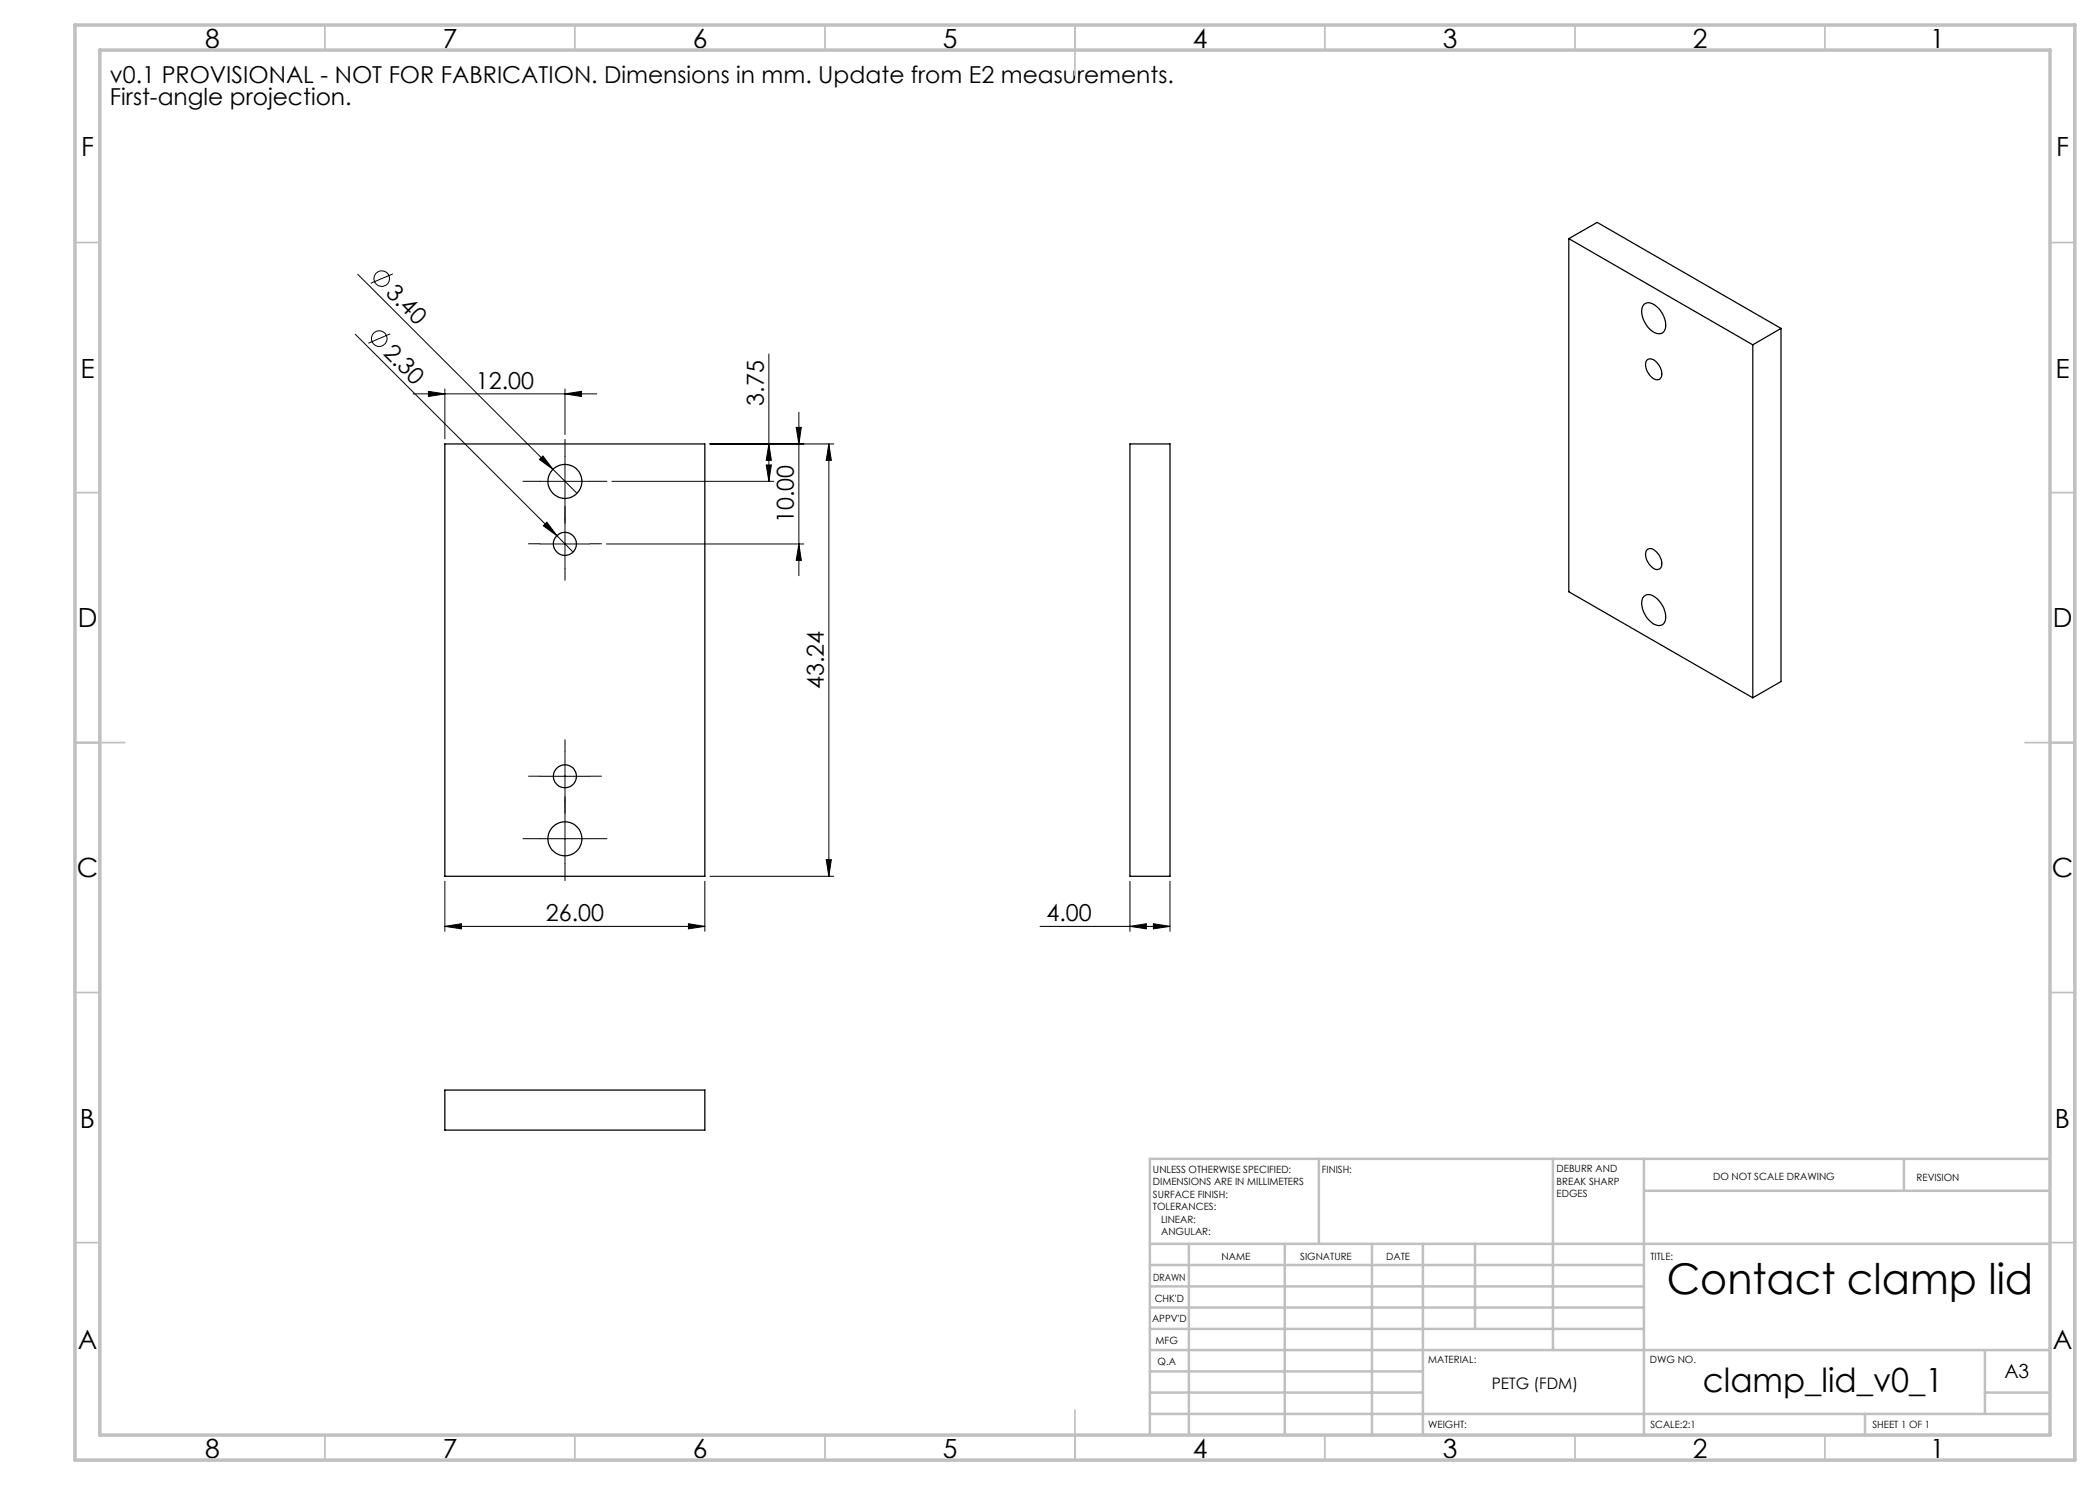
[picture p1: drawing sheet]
<svg xmlns="http://www.w3.org/2000/svg" width="420mm" height="297mm" viewBox="0 0 420 297" stroke-linecap="round" stroke-linejoin="round" font-family="sans-serif">
<g fill="none" stroke="#000" stroke-width=".2">
<path d="M71.5 54.9l39.1 39M78.6 54.8l-4.4 1.9M71 66.8l40.4 40.3M78 66.8l-4.3 1.8M82.6 78.8h36.7M85.7 78.3l3.3 .5-3.3 .5zM89 77.8v10M113 78.8l3.3-.5v1zM113 77.8v9.1M153.8 70.8v25.5M107.9 91.9l.7-.7 2 2.7zM108 96.3h10"/>
<path d="M110.6 93.9l4.8 4.8M113 91.3v10M122.4 96.3h32.4M142 88.8h24.8M153.2 93h1.1l-.5 3.3zM153.8 88.8l.5 3.3h-1.1zM159.2 85.5h1.1l-.5 3.3zM159.8 82.4v32.7M165.8 88.8l.5 3.3h-1.1zM165.8 88.8v86.5M108 108.8h10M108.7 105.2l.7-.7 2 2.6z"/>
<path d="M111.4 107.1l3.2 3.3M113 103.8v10M121.3 108.8h39.5M159.8 108.8l.5 3.3h-1.1zM108 155.3h10M113 150.2v10.1M89 176.2v10.1M108 167.7h10M113 162.8v10M141 176.2v10.1M142 175.3h24.8M165.2 171.9h1.1l-.5 3.4z"/>
<path d="M226 176.2v10.1M234 176.2v10.1M89 185.3l3.3-.6v1.1zM89 185.3h52M137.7 184.7l3.3 .6-3.3 .5zM208 185.3h26M226 185.3l3.3-.6v1.1zM230.7 184.7l3.3 .6-3.3 .5z"/>
<circle cx="76.3" cy="55.7" r="1.55"/>
<circle cx="75.9" cy="67.7" r="1.55"/>
</g>
<g fill="none" stroke="#000" stroke-width=".2" stroke-dasharray="15.2 1.3 1.3 1.3">
<path d="M108 96.3h-3.4M113 91.3v-3.4M118 96.3h3.4M108 108.8h-2.3M113 101.3v3.4M113 103.8v-2.3M113 113.8v2.3M118 108.8h2.3M108 155.2h-2.3M113 150.2v-2.3M118 155.2h2.3M108 167.7h-3.4"/>
<path d="M113 162.7v-3.4M113 172.7v3.4M113 160.2v2.3M118 167.7h3.4"/>
</g>
<g fill="none" stroke="#c0c0c0" stroke-width=".35">
<path d="M65 5v5M115 5v5M165 5v5M215 5v10M265 5v5M315 5v5M365 5v5M15 48.5h5M410 48.5h5M15 98.5h5M410 98.5h5M15 148.5h10"/>
<path d="M405 148.5h10M15 198.5h5M410 198.5h5M15 248.5h5M410 248.5h5M65 287v5M115 287v5M165 287v5M215 282v10M265 287v5M315 287v5M365 287v5"/>
</g>
<g fill="none" stroke="#c0c0c0" stroke-width=".5">
<path d="M263.8 231.8v17M310.6 231.8v38.2M328.8 231.8v55.2M328.8 238.2h81.2M380.8 231.8v6.4M410 231.8h-180v55.2M230 248.8h180M230 257.3h98.8M230 253h98.8M237.8 248.8v38.2M257 248.8v38.2M274.4 248.8v38.2"/>
<path d="M284.6 248.8v38.2M295 248.8v17M230 265.8h98.8M230 261.5h98.8M230 278.5h54.6M230 274.3h54.6M230 270h180M397 278.5h13M397 270v12.8M230 282.8h180M373 282.8v4.2"/>
</g>
<path d="M15 5h400v287h-400zM20 10h390v277h-390z" fill="none" stroke="#c0c0c0" stroke-width=".7"/>
<g fill="#000">
<path d="M107.9 91.9l.7-.7 2 2.7zM108.7 105.2l.7-.7 2 2.6z"/>
<path d="M113 78.8l3.3-.5v1zM85.7 78.3l3.3 .5-3.3 .5z"/>
<path d="M165.2 171.9h1.1l-.5 3.4zM165.8 88.8l.5 3.3h-1.1zM153.2 93h1.1l-.5 3.3zM153.8 88.8l.5 3.3h-1.1zM159.8 108.8l.5 3.3h-1.1zM159.2 85.5h1.1l-.5 3.3z"/>
<path d="M89 185.3l3.3-.6v1.1zM137.7 184.7l3.3 .6-3.3 .5zM226 185.3l3.3-.6v1.1zM230.7 184.7l3.3 .6-3.3 .5z"/>
</g>
<g fill="none" stroke="#000" stroke-width=".25">
<path d="M313.8 47.7l36.8 21.3M313.8 47.7v70.7l36.8 21.2M313.8 47.7l5.6-3.2 36.8 21.2M328.9 60.8a2.23 2.23 0 0 1 2.9 .9 4.1 4.1 0 0 1 1 4.6 1.84 1.84 0 0 1-2.7-.4 4.6 4.6 0 0 1-1.6-4.7zM329.5 71.9a1.64 1.64 0 0 1 2 .8 2.42 2.42 0 0 1 .5 3.1 1.59 1.59 0 0 1-2.1-.8 2.52 2.52 0 0 1-.4-3.1zM350.6 69v70.6M356.2 65.7l-5.6 3.3M356.2 65.7v70.6l-5.6 3.3M89 88.8h52v86.5h-52zM226 88.8h8v86.5h-8zM328.7 119.3a1.67 1.67 0 0 1 2.4 .2 4.6 4.6 0 0 1 1.8 4.9 1.53 1.53 0 0 1-2.5 .2 4.8 4.8 0 0 1-1.9-5zM329.3 110.1a1.25 1.25 0 0 1 2 .3 2.79 2.79 0 0 1 .8 3.2 1.21 1.21 0 0 1-1.9-.4 2.89 2.89 0 0 1-.9-3.1z"/>
<path d="M89 218h52v8h-52z"/>
<circle cx="113" cy="96.3" r="3.4"/>
<circle cx="113" cy="108.8" r="2.3"/>
<circle cx="113" cy="155.3" r="2.3"/>
<circle cx="113" cy="167.8" r="3.4"/>
</g>
<text font-size="8.5" x="333.3" y="258.8">Contact clamp lid</text>
<text font-size="6.7" x="340.6" y="278.4">clamp_lid_v0_1</text>
<g font-size="5.3">
<text x="41" y="9.5">8</text>
<text x="88.5" y="9.5">7</text>
<text x="138.5" y="9.5">6</text>
<text x="188.5" y="9.5">5</text>
<text x="238.5" y="9.5">4</text>
<text x="288.5" y="9.5">3</text>
<text x="338.5" y="9.5">2</text>
<text x="386" y="9.5">1</text>
<text x="16.2" y="31.3">F</text>
<text x="411.2" y="31.3">F</text>
<text x="16.1" y="75.5">E</text>
<text x="411.1" y="75.5">E</text>
<text x="15.5" y="125.5">D</text>
<text x="410.5" y="125.5">D</text>
<text x="15.4" y="175.5">C</text>
<text x="410.4" y="175.5">C</text>
<text x="16" y="225.5">B</text>
<text x="411" y="225.5">B</text>
<text x="15.5" y="269.8">A</text>
<text x="410.5" y="269.8">A</text>
<text x="41" y="291.5">8</text>
<text x="88.5" y="291.5">7</text>
<text x="138.5" y="291.5">6</text>
<text x="188.5" y="291.5">5</text>
<text x="238.5" y="291.5">4</text>
<text x="288.5" y="291.5">3</text>
<text x="338.5" y="291.5">2</text>
<text x="386" y="291.5">1</text>
</g>
<g font-size="4.7">
<text x="22" y="16.5">v0.1 PROVISIONAL - NOT FOR FABRICATION. Dimensions in mm. Update from E2 measurements.</text>
<text x="22" y="21">First-angle projection.</text>
<text x="77" y="58.7" transform="rotate(45 77 58.7)">3.40</text>
<text x="76.5" y="70.7" transform="rotate(45 76.5 70.7)">2.30</text>
<text x="95.2" y="77.7">12.00</text>
<text x="152.8" y="81.1" transform="rotate(-90 152.8 81.1)">3.75</text>
<text x="158.8" y="104.6" transform="rotate(-90 158.8 104.6)">10.00</text>
<text x="164.8" y="137.8" transform="rotate(-90 164.8 137.8)">43.24</text>
<text x="109.2" y="184.2">26.00</text>
<text x="209.3" y="184.2">4.00</text>
</g>
<text font-size="3.9" x="400.9" y="275.5">A3</text>
<text font-size="3.2" x="298.3" y="277.9">PETG (FDM)</text>
<g font-size="2">
<text x="230.6" y="234.6">UNLESS OTHERWISE SPECIFIED:</text>
<text x="230.6" y="237.1">DIMENSIONS ARE IN MILLIMETERS</text>
<text x="230.6" y="239.6">SURFACE FINISH:</text>
<text x="264.4" y="234.6">FINISH:</text>
<text x="311.3" y="234.5">DEBURR AND</text>
<text x="311.3" y="237">BREAK SHARP</text>
<text x="311.3" y="239.5">EDGES</text>
<text x="342.6" y="236">DO NOT SCALE DRAWING</text>
<text x="383.3" y="236.2">REVISION</text>
<text x="230.6" y="242.1">TOLERANCES:</text>
<text x="232.2" y="244.6">LINEAR:</text>
<text x="232.2" y="247.1">ANGULAR:</text>
<text x="244.3" y="252">NAME</text>
<text x="260" y="251.9">SIGNATURE</text>
<text x="277.2" y="251.9">DATE</text>
<text x="330.1" y="251.9">TITLE:</text>
<text x="230.6" y="256.1">DRAWN</text>
<text x="230.9" y="260.3">CHK'D</text>
<text x="230.4" y="264.4">APPV'D</text>
<text x="231.1" y="268.8">MFG</text>
<text x="231.5" y="273">Q.A</text>
<text x="285.6" y="272.5">MATERIAL:</text>
<text x="330" y="272.5">DWG NO.</text>
<text x="285.6" y="285.5">WEIGHT:</text>
<text x="330.1" y="285.6">SCALE:2:1</text>
<text x="374.5" y="285.6">SHEET 1 OF 1</text>
</g>
</svg>
